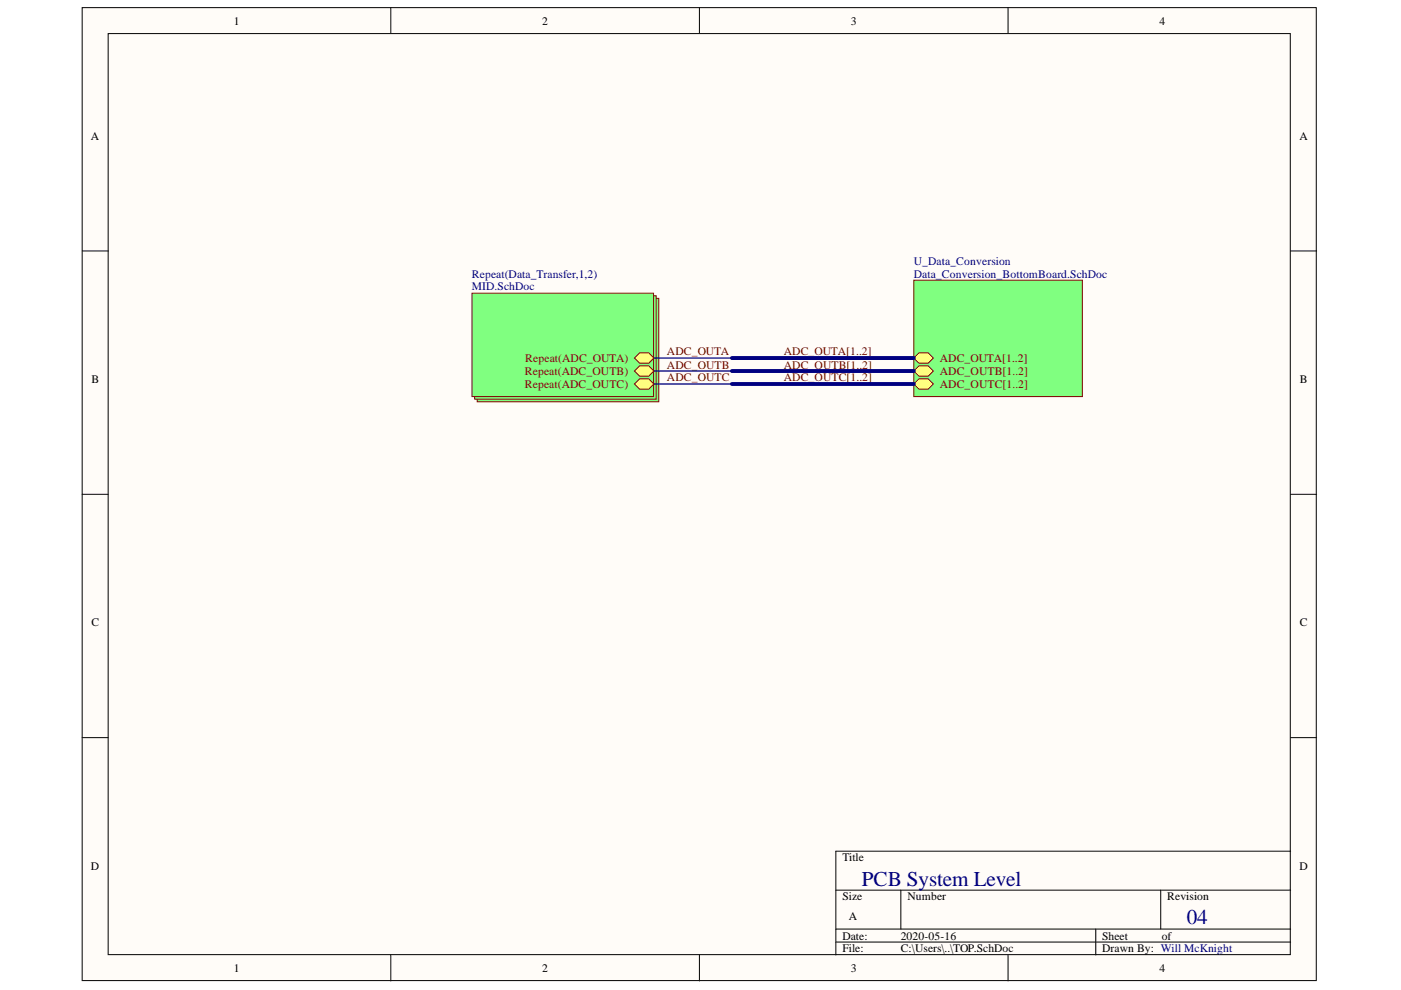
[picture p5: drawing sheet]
<svg xmlns="http://www.w3.org/2000/svg" width="297mm" height="210mm" viewBox="0 0 297 210" stroke-linecap="round" stroke-linejoin="round" font-family="sans-serif">
<g fill="#fffcf8" stroke="#000" stroke-width=".21">
<path d="M17.4 1.6h261.7v206.3h-261.7z"/>
<path d="M22.9 7.1h250.7v195.3h-250.7z"/>
</g>
<g fill="none" stroke="#000" stroke-width=".21">
<path d="M82.9 1.6v5.5M148.3 1.6v5.5M213.7 1.6v5.5M17.4 53.2h5.5M273.6 53.2h5.6M17.4 104.8h5.5M273.6 104.8h5.6M17.4 156.4h5.5M273.6 156.4h5.6M177.2 188.7h96.4M177.2 197h96.4M177.2 199.7h96.4"/>
<path d="M191 188.7v8.3M232.3 197v5.5M246.1 188.7v8.3M273.6 180.5h-96.4v22M82.9 202.5v5.5M148.3 202.5v5.5M213.7 202.5v5.5"/>
</g>
<g fill="#80ff80" stroke="#800000" stroke-width=".21">
<path d="M101.2 63.3h38.5v21.9h-38.5z"/>
<path d="M100.6 62.7h38.5v21.9h-38.5z"/>
<path d="M100.1 62.2h38.5v21.9h-38.5z"/>
</g>
<path d="M134.5 75.9l1.1-1.1h1.9l1.1 1.1-1.1 1.1h-1.9z" fill-rule="evenodd" fill="#ffff80"/>
<path d="M134.5 75.9l1.1-1.1h1.9l1.1 1.1-1.1 1.1h-1.9z" fill="none" stroke="#800000" stroke-width=".21"/>
<path d="M134.5 78.7l1.1-1.1h1.9l1.1 1.1-1.1 1.1h-1.9z" fill-rule="evenodd" fill="#ffff80"/>
<path d="M134.5 78.7l1.1-1.1h1.9l1.1 1.1-1.1 1.1h-1.9z" fill="none" stroke="#800000" stroke-width=".21"/>
<path d="M134.5 81.4l1.1-1.1h1.9l1.1 1.1-1.1 1.1h-1.9z" fill-rule="evenodd" fill="#ffff80"/>
<path d="M134.5 81.4l1.1-1.1h1.9l1.1 1.1-1.1 1.1h-1.9z" fill="none" stroke="#800000" stroke-width=".21"/>
<path d="M193.7 59.4h35.8v24.7h-35.8z" fill="#80ff80" stroke="#800000" stroke-width=".21"/>
<path d="M193.7 75.9l1.2-1.1h1.9l1.1 1.1-1.1 1.1h-1.9z" fill-rule="evenodd" fill="#ffff80"/>
<path d="M193.7 75.9l1.2-1.1h1.9l1.1 1.1-1.1 1.1h-1.9z" fill="none" stroke="#800000" stroke-width=".21"/>
<path d="M193.7 78.7l1.2-1.1h1.9l1.1 1.1-1.1 1.1h-1.9z" fill-rule="evenodd" fill="#ffff80"/>
<path d="M193.7 78.7l1.2-1.1h1.9l1.1 1.1-1.1 1.1h-1.9z" fill="none" stroke="#800000" stroke-width=".21"/>
<path d="M193.7 81.4l1.2-1.1h1.9l1.1 1.1-1.1 1.1h-1.9z" fill-rule="evenodd" fill="#ffff80"/>
<path d="M193.7 81.4l1.2-1.1h1.9l1.1 1.1-1.1 1.1h-1.9z" fill="none" stroke="#800000" stroke-width=".21"/>
<path d="M138.6 75.9h16.6M138.6 78.7h16.6M138.6 81.4h16.6" fill="none" stroke="#000080" stroke-width=".28"/>
<path d="M155.2 75.9h38.5M155.2 78.7h38.5M155.2 81.4h38.5" fill="none" stroke="#000080" stroke-width=".83"/>
<g font-size="4.5" fill="#000080">
<text x="182.8" y="187.8">PCB System Level</text>
<text x="251.6" y="196">04</text>
</g>
<g font-size="2.4">
<text x="49.6" y="5.2">1</text>
<text x="114.9" y="5.2">2</text>
<text x="180.4" y="5.2">3</text>
<text x="245.8" y="5.2">4</text>
<text x="19.3" y="29.7">A</text>
<text x="275.5" y="29.7">A</text>
<text x="19.4" y="81.2">B</text>
<text x="275.6" y="81.2">B</text>
<text x="19.4" y="132.8">C</text>
<text x="275.6" y="132.8">C</text>
<text x="19.3" y="184.4">D</text>
<text x="178.6" y="182.6">Title</text>
<text x="275.5" y="184.4">D</text>
<text x="178.6" y="190.9">Size</text>
<text x="192.4" y="190.9">Number</text>
<text x="247.5" y="190.9">Revision</text>
<text x="180" y="195.1">A</text>
<text x="178.6" y="199.2">Date:</text>
<text x="178.6" y="201.9">File:</text>
<text x="191" y="199.2">2020-05-16</text>
<text x="191" y="201.9">C:\Users\..\TOP.SchDoc</text>
<text x="233.7" y="199.2">Sheet</text>
<text x="233.7" y="201.9">Drawn By: Will McKnight</text>
<text x="246.3" y="199.2">of</text>
<text x="49.6" y="206">1</text>
<text x="114.9" y="206">2</text>
<text x="180.4" y="206">3</text>
<text x="245.8" y="206">4</text>
</g>
<g font-size="2.4" fill="#000080">
<text x="100" y="58.9">Repeat(Data_Transfer,1,2)</text>
<text x="193.8" y="56.1">U_Data_Conversion</text>
<text x="193.8" y="58.9">Data_Conversion_BottomBoard.SchDoc</text>
<text x="100" y="61.6">MID.SchDoc</text>
</g>
<g font-size="2.4" fill="#800000">
<text x="111.4" y="76.7">Repeat(ADC_OUTA)</text>
<text x="141.4" y="75.4">ADC_OUTA</text>
<text x="166.2" y="75.4">ADC_OUTA[1..2]</text>
<text x="199.2" y="76.7">ADC_OUTA[1..2]</text>
<text x="111.3" y="79.5">Repeat(ADC_OUTB)</text>
<text x="111.3" y="82.3">Repeat(ADC_OUTC)</text>
<text x="141.4" y="78.1">ADC_OUTB</text>
<text x="141.4" y="80.8">ADC_OUTC</text>
<text x="166.2" y="78.1">ADC_OUTB[1..2]</text>
<text x="166.2" y="80.8">ADC_OUTC[1..2]</text>
<text x="199.2" y="79.5">ADC_OUTB[1..2]</text>
<text x="199.2" y="82.3">ADC_OUTC[1..2]</text>
</g>
</svg>
